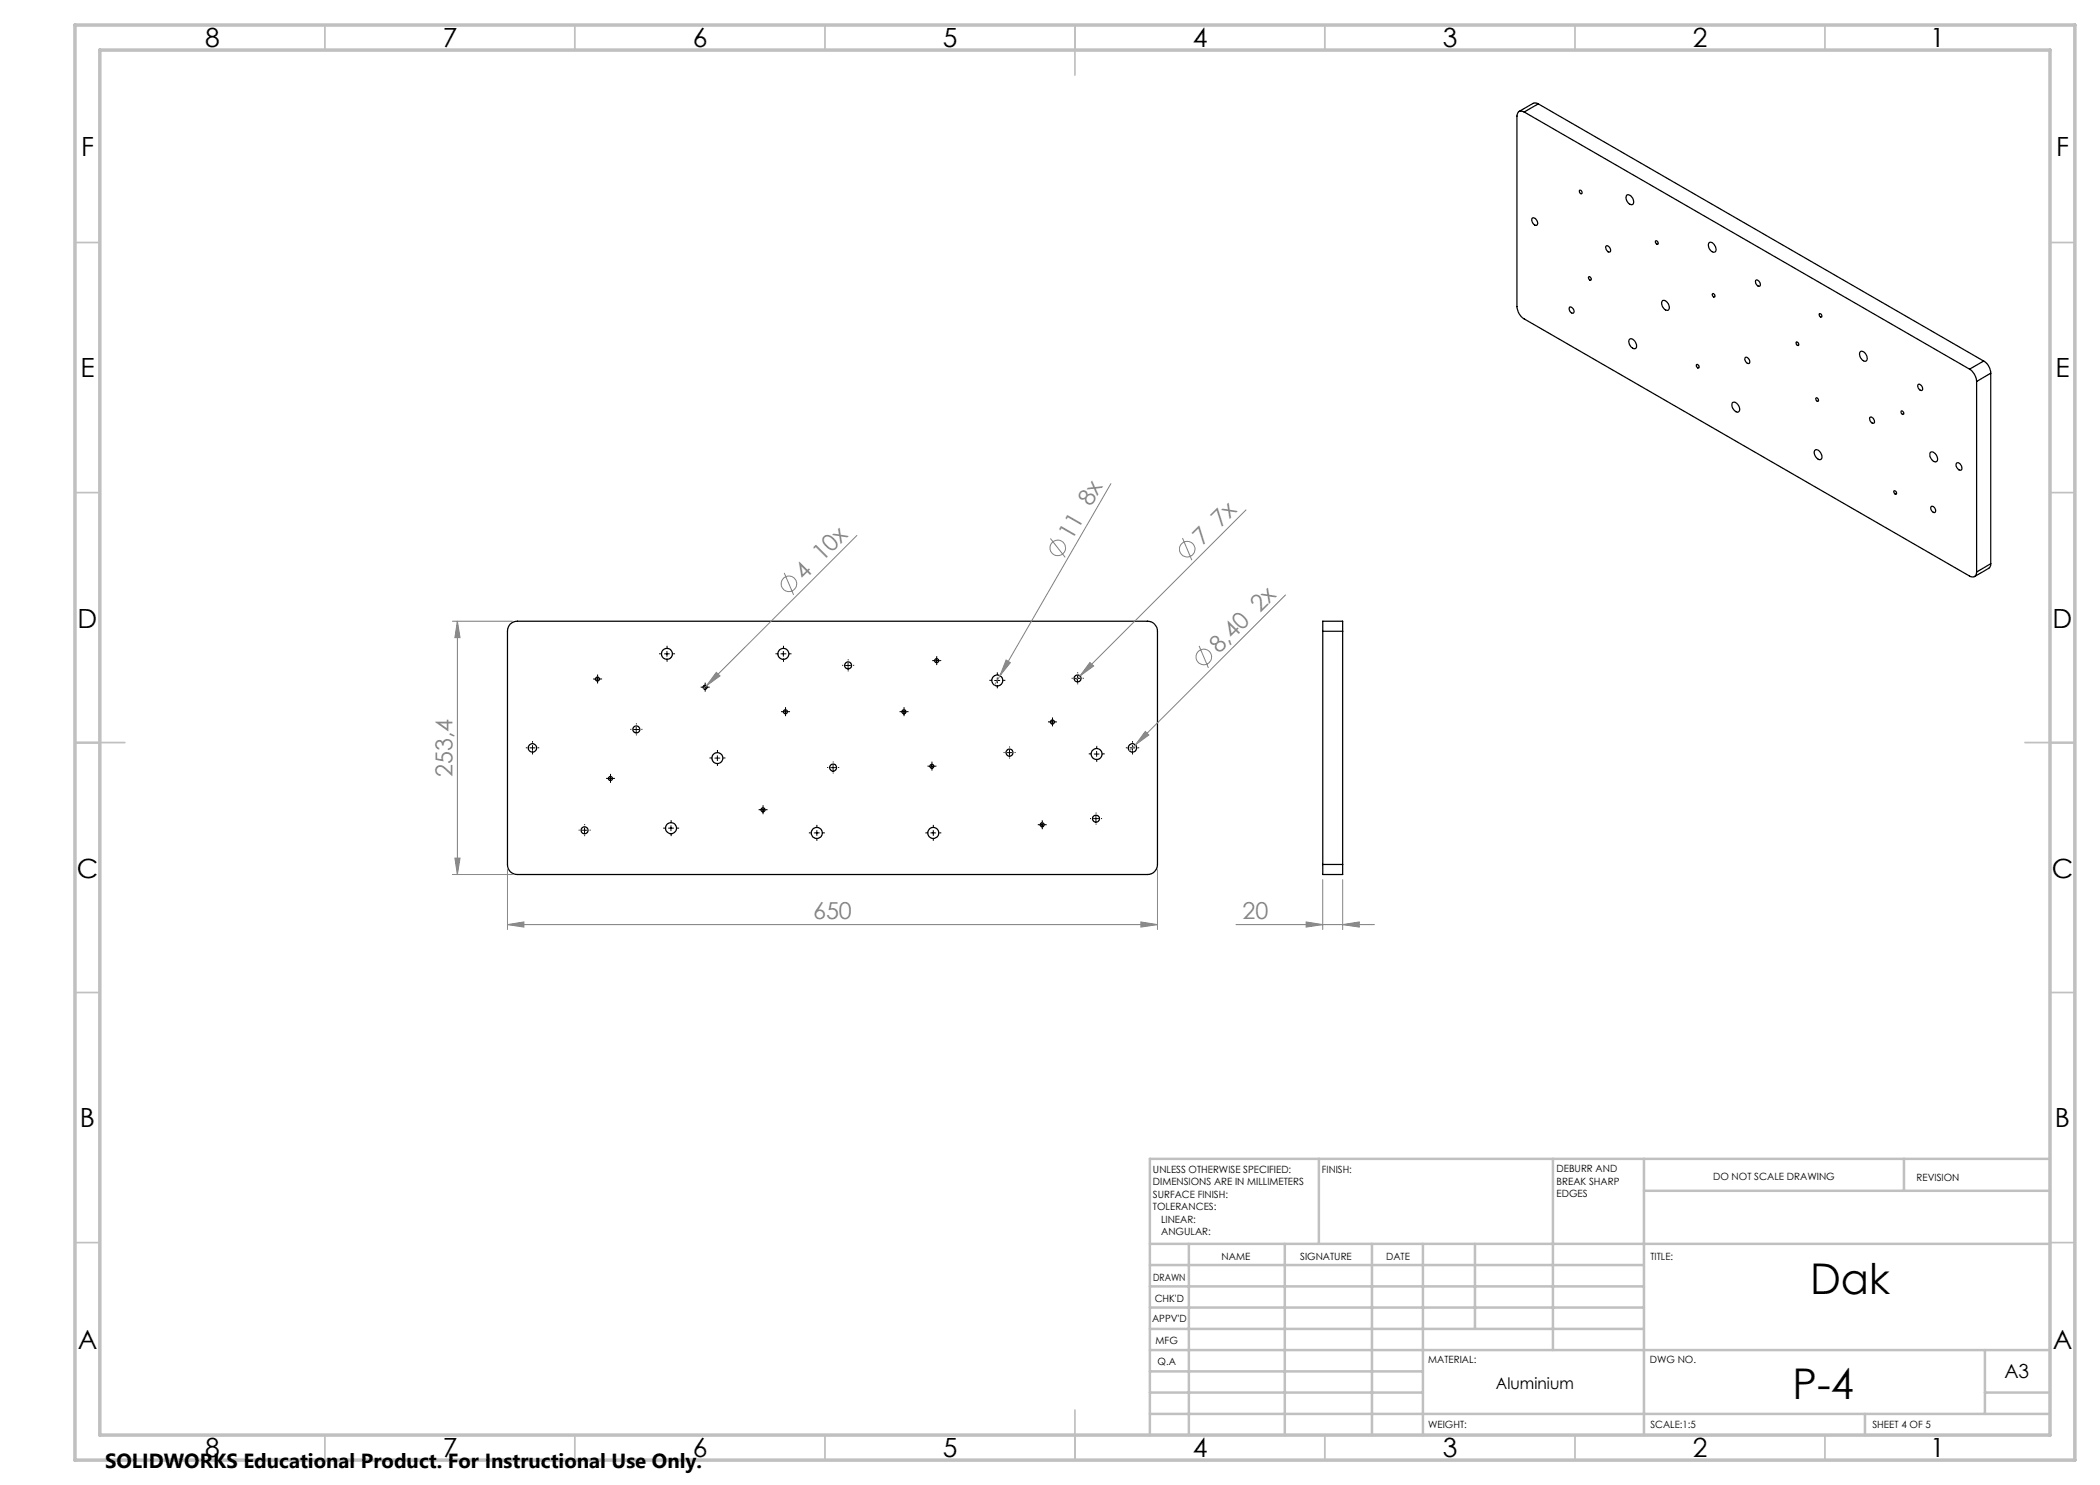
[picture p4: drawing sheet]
<svg xmlns="http://www.w3.org/2000/svg" width="420mm" height="297mm" viewBox="0 0 420 297" stroke-linecap="round" stroke-linejoin="round" font-family="sans-serif">
<g fill="none" stroke="#000" stroke-width=".25">
<path d="M304.8 22.4a.88 .88 0 0 0-1-.1 .88 .88 0 0 0-.4 .9v38.1a3.1 3.1 0 0 0 1.4 2.5l89.1 51.4a.86 .86 0 0 0 1 .1 .86 .86 0 0 0 .4-.9M304.8 22.4l89.1 51.4M307.7 20.8l-.6-.2-.5 .1-2.8 1.6M307.7 20.8l-2.9 1.6M307.7 20.8l89 51.4M315.9 38.1a.4 .4 0 0 1 .4 .2 .4 .4 0 0 1 0 .5l-.4-.3zM325.4 39a1.27 1.27 0 0 1 1.1 1.9 1.27 1.27 0 0 1-1.1-1.9zM306.4 43.7a.87 .87 0 0 1 .9 .4 .87 .87 0 0 1 0 1 1.07 1.07 0 0 1-.9-1.4zM317.7 55.4a.36 .36 0 0 1 .5 .2 .36 .36 0 0 1-.1 .5l-.3-.3zM321.2 49.3a.73 .73 0 0 1 .7 .1 .73 .73 0 0 1 .2 .8v.1a.79 .79 0 0 1-.9-1zM331.1 48.2a.37 .37 0 0 1 .5 .2 .37 .37 0 0 1-.1 .5l-.3-.3zM341.9 48.5a1.27 1.27 0 0 1 1.1 1.9 1.27 1.27 0 0 1-1.1-1.9z"/>
<path d="M342.5 58.7a.4 .4 0 0 1 .4 .3 .4 .4 0 0 1-.1 .4l-.3-.2zM351.1 56.1a.73 .73 0 0 1 .8 .2 .73 .73 0 0 1 .2 .7 .58 .58 0 0 1-.7 .1 .58 .58 0 0 1-.3-.6zM313.9 61.4a.77 .77 0 0 1 .8 .4 .77 .77 0 0 1-.1 .8 .86 .86 0 0 1-.7-1.2zM325.9 67.9a.92 .92 0 0 1 1.3 .8l.1 .3a.54 .54 0 0 1-.2 .7 .54 .54 0 0 1-.7-.2l-.5-.7-.1-.5zM332.5 60.1a1.27 1.27 0 0 1 1.2 1.9 1.27 1.27 0 0 1-1.2-1.9zM339.3 73a.37 .37 0 0 1 .5 .1 .37 .37 0 0 1-.1 .5l-.4-.2zM349 71.6a.73 .73 0 0 1 .8 .1 .73 .73 0 0 1 .2 .8l-.1 .1a.79 .79 0 0 1-.9-1zM359.3 68.4a.41 .41 0 0 1 .4 .2 .41 .41 0 0 1-.1 .5l-.3-.2zM363.2 79.6a.4 .4 0 0 1 .5 .2 .4 .4 0 0 1-.2 .5l-.3-.3zM363.9 62.7a.41 .41 0 0 1 .4 .3 .41 .41 0 0 1-.1 .4l-.3-.2zM372 70.4a.92 .92 0 0 1 1.3 .8 .6 .6 0 0 1 0 .9 .6 .6 0 0 1-.8-.1l-.5-.7-.1-.5zM383.7 76.9a.8 .8 0 0 1 .7 1.2 .86 .86 0 0 1-.7-1.2z"/>
<path d="M393.9 73.8a3.2 3.2 0 0 1 1.4 2.5M395.3 76.3v38.1M396.7 72.2a2.97 2.97 0 0 1 1.4 2.4M396.7 72.2l-2.8 1.6M398.1 74.6l-2.8 1.7M398.1 74.6v38.1M346.5 80.6a.99 .99 0 0 1 1.3 .7l.1 .3a.6 .6 0 0 1-.4 .8 .6 .6 0 0 1-.7-.4l-.4-.8zM362.9 90.1a.92 .92 0 0 1 1.4 .8 .59 .59 0 0 1 0 .8 .59 .59 0 0 1-.9 0l-.5-.7-.1-.5zM373.9 83.5a.73 .73 0 0 1 .8 .2 .73 .73 0 0 1 .2 .8 .58 .58 0 0 1-.7 0 .58 .58 0 0 1-.3-.6zM378.8 98.2a.37 .37 0 0 1 .4 .2 .37 .37 0 0 1-.1 .4l-.2-.1zM380.3 82.2a.35 .35 0 0 1 .4 .2 .35 .35 0 0 1-.2 .5l-.2-.2zM386 90.5a.98 .98 0 0 1 1.4 .8 .63 .63 0 0 1-.1 1 .63 .63 0 0 1-.9-.4l-.4-.7z"/>
<path d="M391.3 92.7a.78 .78 0 0 1 1.1 .8 .41 .41 0 0 1-.2 .6 .41 .41 0 0 1-.6-.3l-.4-.6zM386.2 101.4a.68 .68 0 0 1 .8 .1 .68 .68 0 0 1 .1 .8 .58 .58 0 0 1-.7 .1 .58 .58 0 0 1-.2-.7zM398.1 112.7v.4l-.3 .6-2.9 1.6M398.1 112.7l-2.8 1.7M102.1 124.8a2.08 2.08 0 0 1 1.4-.6h126a1.99 1.99 0 0 1 2 2.1v46.6a1.99 1.99 0 0 1-2 2h-126a1.93 1.93 0 0 1-2-2v-46.6a2.07 2.07 0 0 1 .6-1.5zM264.5 126.3v-2.1h4v2.1M264.5 126.3h4M264.5 126.3v46.6M268.5 126.3v46.6M264.5 172.9v2h4v-2M264.5 172.9h4"/>
<circle cx="119.5" cy="135.8" r=".4"/>
<circle cx="133.4" cy="130.8" r="1.09"/>
<circle cx="141" cy="137.5" r=".41"/>
<circle cx="156.7" cy="130.8" r="1.09"/>
<circle cx="169.6" cy="133.1" r=".7"/>
<circle cx="187.3" cy="132.1" r=".4"/>
<circle cx="199.5" cy="136.1" r="1.1"/>
<circle cx="215.5" cy="135.7" r=".69"/>
<circle cx="106.5" cy="149.6" r=".84"/>
<circle cx="122.1" cy="155.7" r=".39"/>
<circle cx="127.3" cy="145.9" r=".7"/>
<circle cx="143.5" cy="151.6" r="1.1"/>
<circle cx="157.1" cy="142.4" r=".4"/>
<circle cx="166.6" cy="153.5" r=".7"/>
<circle cx="180.8" cy="142.4" r=".4"/>
<circle cx="186.4" cy="153.2" r=".39"/>
<circle cx="201.9" cy="150.5" r=".7"/>
<circle cx="210.5" cy="144.4" r=".41"/>
<circle cx="219.3" cy="150.8" r="1.1"/>
<circle cx="226.5" cy="149.6" r=".84"/>
<circle cx="116.9" cy="166.1" r=".7"/>
<circle cx="134.2" cy="165.7" r="1.1"/>
<circle cx="152.6" cy="162" r=".4"/>
<circle cx="163.4" cy="166.6" r="1.1"/>
<circle cx="186.7" cy="166.6" r="1.1"/>
<circle cx="208.4" cy="164.9" r=".4"/>
<circle cx="219.2" cy="163.7" r=".7"/>
</g>
<g fill="none" stroke="#808080" stroke-width=".2">
<path d="M222.2 96.7l-22.2 38.4M156.8 114.6l1.9 4.4M171.4 107.1l-30.7 30.6M210.1 107.7l2.9 3.8M236.5 107.6l1.9 4.4M249.2 102l-34.2 34.2M257.1 119l-30 30M90.5 124.2h12M91.5 124.2l.5 3.3h-1zM91.5 124.2v50.7M143.3 134.5l.7 .7-2.7 2zM200 135.1l-1.1 2"/>
<path d="M201.2 132l.9 .5-2.1 2.6zM218 132.5l.7 .7-2.7 2zM239.8 129.2l1.9 4.4M227.1 149l-1.2 1.2M229.1 146.3l.7 .7-2.7 2zM90.5 174.9h12M91 171.6h1l-.5 3.3zM101.5 173.9v12M231.5 173.9v12M264.5 175.9v10M268.5 175.9v10M101.5 184.9l3.3-.5v1z"/>
<path d="M101.5 184.9h130M228.2 184.4l3.3 .5-3.3 .5zM247.2 184.9h27.7M261.2 184.4l3.3 .5-3.3 .5zM268.5 184.9l3.4-.5v1z"/>
<circle cx="157.8" cy="116.8" r="1.55"/>
<circle cx="211.6" cy="109.6" r="1.55"/>
<circle cx="237.4" cy="109.8" r="1.57"/>
<circle cx="240.8" cy="131.4" r="1.56"/>
</g>
<g fill="none" stroke="#000" stroke-width=".2" stroke-dasharray="15.2 1.3 1.3 1.3" stroke-linecap="butt">
<path d="M119 135.8h-.4M119.5 135.3v-.4M119.5 136.3v.4M120 135.8h.4M132.4 130.8h-.6M133.4 129.8v-.6M133.4 131.8v.6M134.4 130.8h.6M140.5 137.4h-.4M141 136.9v-.4M141 137.9v.4M141.5 137.4h.4"/>
<path d="M155.7 130.8h-.6M156.7 129.8v-.6M156.7 131.8v.6M157.7 130.8h.6M168.6 133.1h-.2M169.6 132.1v-.2M169.6 134.1v.2M170.6 133.1h.2M186.8 132.1h-.4M187.3 131.6v-.4M187.3 132.6v.4M187.8 132.1h.4"/>
<path d="M198.5 136.1h-.6M199.5 135.1v-.6M199.5 137.1v.6M200.5 136.1h.6M214.5 135.7h-.2M215.5 134.7v-.2M215.5 136.7v.2M216.5 135.7h.2M105.5 149.6h-.3M106.5 148.6v-.4M106.5 150.6v.3M107.5 149.6h.3"/>
<path d="M121.6 155.7h-.4M122.1 155.2v-.4M122.1 156.2v.4M122.6 155.7h.4M126.3 145.9h-.2M127.3 144.9v-.2M127.3 146.9v.2M128.3 145.9h.2M142.5 151.6h-.6M143.5 150.6v-.6M143.5 152.6v.6M144.5 151.6h.6"/>
<path d="M156.6 142.3h-.4M157.1 141.8v-.4M157.1 142.8v.4M157.6 142.3h.4M165.6 153.5h-.2M166.6 152.5v-.2M166.6 154.5v.2M167.6 153.5h.2M180.3 142.3h-.4M180.8 141.8v-.4M180.8 142.8v.4M181.3 142.3h.4"/>
<path d="M185.9 153.2h-.4M186.4 152.7v-.4M186.4 153.7v.4M186.9 153.2h.4M200.9 150.5h-.2M201.9 149.5v-.2M201.9 151.5v.2M202.9 150.5h.2M210 144.4h-.4M210.5 143.9v-.4M210.5 144.9v.4M211 144.4h.4"/>
<path d="M218.4 150.8h-.6M219.4 149.8v-.6M219.4 151.8v.6M220.4 150.8h.6M225.5 149.6h-.3M226.5 148.6v-.4M226.5 150.6v.3M227.5 149.6h.3M115.9 166h-.2M116.9 165v-.2M116.9 167v.2M117.9 166h.2"/>
<path d="M133.2 165.6h-.6M134.2 164.6v-.6M134.2 166.6v.6M135.2 165.6h.6M152.1 161.9h-.4M152.6 161.4v-.4M152.6 162.4v.4M153.1 161.9h.4M162.4 166.6h-.6M163.4 165.6v-.6M163.4 167.6v.6M164.4 166.6h.6"/>
<path d="M185.7 166.6h-.6M186.7 165.6v-.6M186.7 167.6v.6M187.7 166.6h.6M208 164.9h-.4M208.5 164.4v-.4M208.5 165.4v.4M209 164.9h.4M218.2 163.7h-.2M219.2 162.7v-.2M219.2 164.7v.2M220.2 163.7h.2"/>
</g>
<g fill="none" stroke="#000" stroke-width=".2">
<path d="M119 135.8h1M119.5 135.3v1M132.9 130.8h1M133.4 130.3v1M140.5 137.4h1M141 136.9v1M156.2 130.8h1M156.7 130.3v1M169.1 133.1h1M169.6 132.6v1M186.8 132.1h1M187.3 131.7v.9"/>
<path d="M198.9 136.1h1.1M199.5 135.6v1M215 135.7h1M215.5 135.2v1M106 149.6h1M106.5 149.1v1M121.6 155.7h1M122.1 155.2v1M126.8 145.9h1M127.2 145.4v1M143 151.6h1M143.5 151.1v1"/>
<path d="M156.6 142.3h1M157.1 141.8v1M166.1 153.5h1M166.6 153v1M180.3 142.3h1M180.8 141.8v1M185.9 153.2h1M186.4 152.7v1M201.4 150.5h1M201.9 150v1M210 144.4h1M210.5 143.9v1"/>
<path d="M218.8 150.8h1M219.3 150.3v1M226 149.6h1M226.5 149.1v1M116.4 166h1M116.9 165.6v.9M133.7 165.6h1M134.2 165.1v1.1M152.1 162h1M152.6 161.5v1M162.8 166.6h1.1M163.4 166.1v1"/>
<path d="M186.2 166.6h.9M186.7 166.1v1M207.9 165h1.1M208.4 164.5v.9M218.7 163.7h1M219.2 163.2v1"/>
</g>
<g fill="none" stroke="#c0c0c0" stroke-width=".35">
<path d="M65 5v5M115 5v5M165 5v5M215 5v10M265 5v5M315 5v5M365 5v5M15 48.5h5M410 48.5h5M15 98.5h5M410 98.5h5M15 148.5h10"/>
<path d="M405 148.5h10M15 198.5h5M410 198.5h5M15 248.5h5M410 248.5h5M65 287v5M115 287v5M165 287v5M215 282v10M265 287v5M315 287v5M365 287v5"/>
</g>
<g fill="none" stroke="#c0c0c0" stroke-width=".5">
<path d="M263.8 231.8v17M310.6 231.8v38.2M328.8 231.8v55.2M328.8 238.2h81.2M380.8 231.8v6.4M410 231.8h-180v55.2M230 248.8h180M230 257.3h98.8M230 253h98.8M237.8 248.8v38.2M257 248.8v38.2M274.4 248.8v38.2"/>
<path d="M284.6 248.8v38.2M295 248.8v17M230 265.8h98.8M230 261.5h98.8M230 278.5h54.6M230 274.3h54.6M230 270h180M397 278.5h13M397 270v12.8M230 282.8h180M373 282.8v4.2"/>
</g>
<path d="M15 5h400v287h-400zM20 10h390v277h-390z" fill="none" stroke="#c0c0c0" stroke-width=".7"/>
<g fill="#808080">
<path d="M143.3 134.5l.7 .7-2.7 2z"/>
<path d="M201.2 132l.9 .5-2.1 2.6z"/>
<path d="M101.5 184.9l3.3-.5v1zM228.2 184.4l3.3 .5-3.3 .5zM261.2 184.4l3.3 .5-3.3 .5zM268.5 184.9l3.4-.5v1z"/>
<path d="M229.1 146.3l-2 2.7 2.7-2zM218 132.5l-2 2.7 2.7-2z"/>
<path d="M91 171.6h1l-.5 3.3zM91.5 124.2l.5 3.3h-1z"/>
</g>
<g font-size="8.5">
<text x="362" y="258.8">Dak</text>
<text x="358.5" y="279.7">P-4</text>
</g>
<g font-size="5.3">
<text x="41" y="9.5">8</text>
<text x="88.5" y="9.5">7</text>
<text x="138.5" y="9.5">6</text>
<text x="188.5" y="9.5">5</text>
<text x="238.5" y="9.5">4</text>
<text x="288.5" y="9.5">3</text>
<text x="338.5" y="9.5">2</text>
<text x="386" y="9.5">1</text>
<text x="16.2" y="31.2">F</text>
<text x="411.2" y="31.2">F</text>
<text x="16.1" y="75.5">E</text>
<text x="411.1" y="75.5">E</text>
<text x="15.5" y="125.5">D</text>
<text x="410.5" y="125.5">D</text>
<text x="15.4" y="175.5">C</text>
<text x="410.4" y="175.5">C</text>
<text x="16" y="225.5">B</text>
<text x="411" y="225.5">B</text>
<text x="15.5" y="269.7">A</text>
<text x="410.5" y="269.7">A</text>
<text x="41" y="291.5">8</text>
<text x="88.5" y="291.5">7</text>
<text x="138.5" y="291.5">6</text>
<text x="188.5" y="291.5">5</text>
<text x="238.5" y="291.5">4</text>
<text x="288.5" y="291.5">3</text>
<text x="338.5" y="291.5">2</text>
<text x="386" y="291.5">1</text>
</g>
<g font-size="4.7" fill="#808080">
<text x="214.3" y="108.2" transform="rotate(-60 214.3 108.2)">11 8x</text>
<text x="240.5" y="109.2" transform="rotate(-45 240.5 109.2)">7 7x</text>
<text x="160.8" y="116.1" transform="rotate(-45 160.8 116.1)">4 10x</text>
<text x="243.8" y="130.8" transform="rotate(-45 243.8 130.8)">8,40 2x</text>
<text x="90.5" y="155.4" transform="rotate(-90 90.5 155.4)">253,4</text>
<text x="162.6" y="183.9">650</text>
<text x="248.5" y="183.9">20</text>
</g>
<text font-size="4.1" x="21" y="293.7">SOLIDWORKS Educational Product. For Instructional Use Only.</text>
<text font-size="3.9" x="400.9" y="275.5">A3</text>
<text font-size="3.2" x="299.2" y="277.9">Aluminium</text>
<g font-size="2">
<text x="230.6" y="234.6">UNLESS OTHERWISE SPECIFIED:</text>
<text x="230.6" y="237.1">DIMENSIONS ARE IN MILLIMETERS</text>
<text x="230.6" y="239.6">SURFACE FINISH:</text>
<text x="264.4" y="234.6">FINISH:</text>
<text x="311.3" y="234.5">DEBURR AND</text>
<text x="311.3" y="237">BREAK SHARP</text>
<text x="311.3" y="239.5">EDGES</text>
<text x="342.6" y="236">DO NOT SCALE DRAWING</text>
<text x="383.3" y="236.2">REVISION</text>
<text x="230.6" y="242.1">TOLERANCES:</text>
<text x="232.2" y="244.6">LINEAR:</text>
<text x="232.2" y="247.1">ANGULAR:</text>
<text x="244.3" y="252">NAME</text>
<text x="260" y="251.9">SIGNATURE</text>
<text x="277.2" y="251.9">DATE</text>
<text x="330.1" y="251.9">TITLE:</text>
<text x="230.6" y="256.1">DRAWN</text>
<text x="230.9" y="260.3">CHK'D</text>
<text x="230.4" y="264.4">APPV'D</text>
<text x="231.1" y="268.8">MFG</text>
<text x="231.5" y="273">Q.A</text>
<text x="285.6" y="272.5">MATERIAL:</text>
<text x="330" y="272.5">DWG NO.</text>
<text x="285.6" y="285.5">WEIGHT:</text>
<text x="330.1" y="285.6">SCALE:1:5</text>
<text x="374.5" y="285.6">SHEET 4 OF 5</text>
</g>
</svg>
